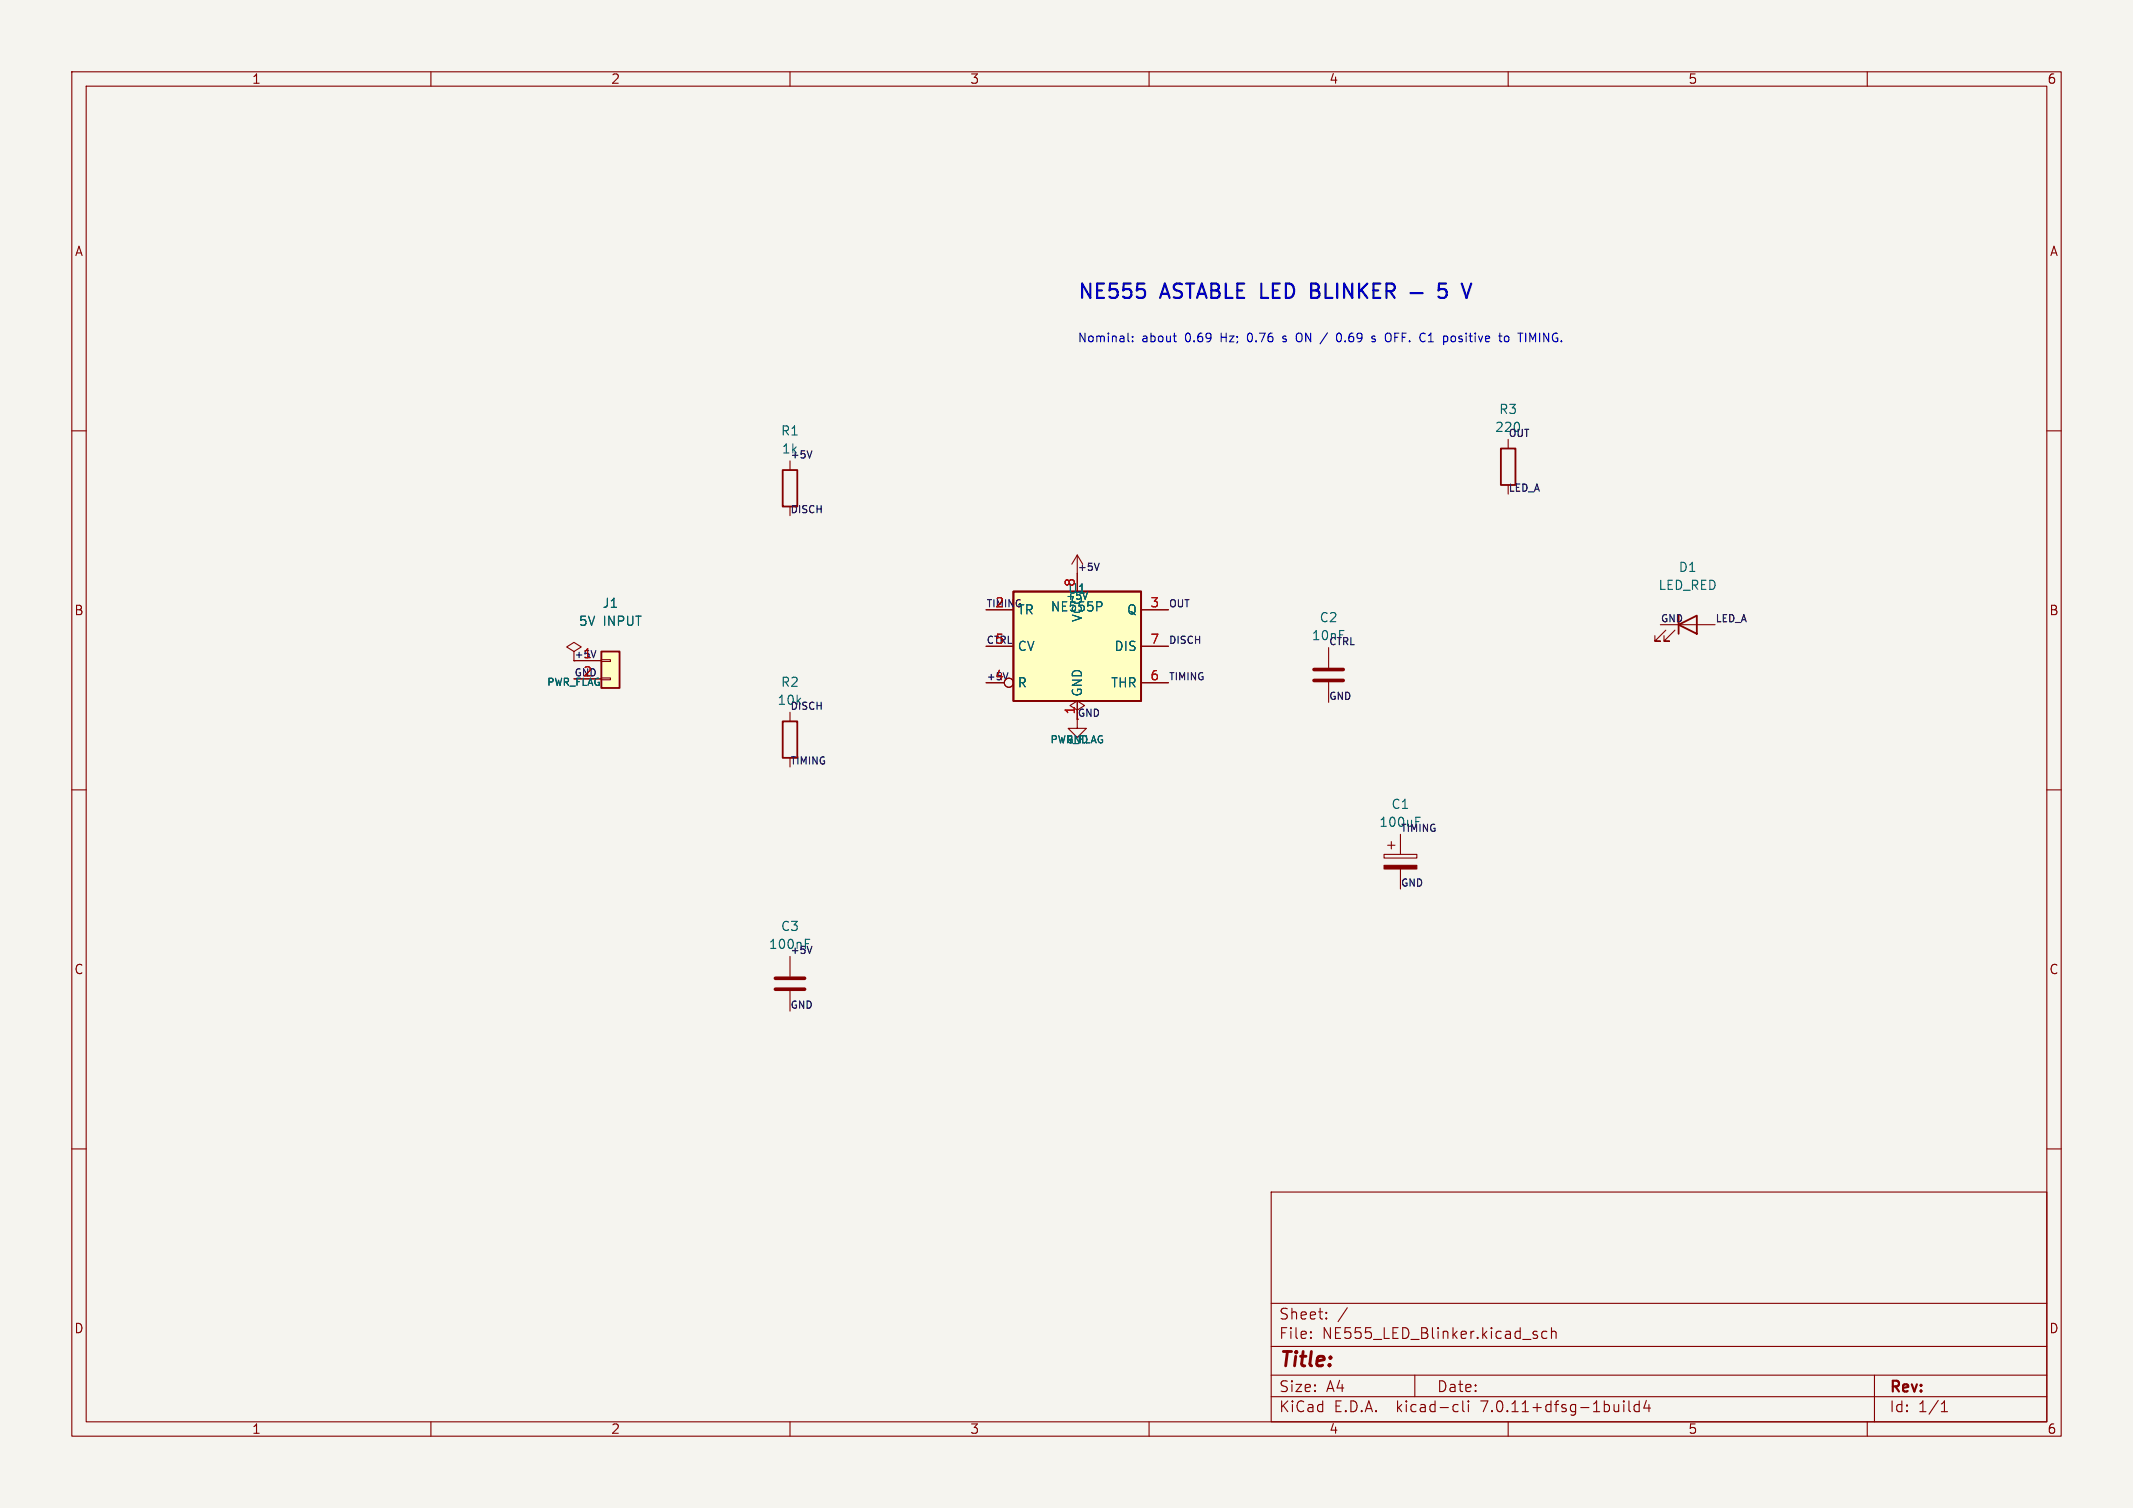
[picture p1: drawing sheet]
<svg xmlns="http://www.w3.org/2000/svg" width="297mm" height="210mm" viewBox="0 0 297 210" stroke-linecap="round" stroke-linejoin="round" font-family="sans-serif">
<path d="M0 0h297v210h-297z" fill="#f5f4ef" stroke="#f5f4ef" stroke-width=".14"/>
<g fill="none" stroke="#840000" stroke-width=".15">
<path d="M10 10h277v190h-277zM12 12h273v186h-273zM60 10v2M110 10v2M160 10v2M210 10v2M260 10v2M10 60h2M285 60h2M110 64.2v1.3M150 77.3v5.1M150 77.3l-.8 1.3"/>
<path d="M150 77.3l.8 1.3M210 61.2v1.3M79.9 90.7l1-.6-1-.6-1 .6 1 .6v1.3h3.8M79.9 94.5h3.8M83.7 94.4h1.3v.3h-1.3zM83.7 91.9h1.3v.2h-1.3zM110 99.2v1.3M137.3 84.9h3.8M137.3 95.1h2.5M137.3 90h3.8M150 98.9l1-.6-1-.7-1 .7 1 .6v1.3M150 97.6v2.6"/>
<path d="M158.9 84.9h3.8M158.9 95.1h3.8M158.9 90h3.8M185 90.2v2.8M185 95v2.8M231.2 87h7.6M232 87.8l-1.6 1.5h.8h-.8v-.8M233.2 87.8l-1.5 1.5h.8h-.8v-.8M10 110h2M150 100.2v1.2h1.3l-1.3 1.3-1.3-1.3h1.3M192.7 119h4.6v.5h-4.6zM193.2 117.7h1"/>
<path d="M193.7 117.2v1M195 116.2v2.8M285 110h2M110 133.2v2.8M110 138v2.8M195 121v2.8M10 160h2M285 160h2M177 166h108v32h-108zM60 198v2M110 198v2M160 198v2"/>
<path d="M177 194.5h108M177 191.5h108M177 187.5h108M177 181.5h108M182.5 186.3h.1l-.1 .1M182.5 186.3v.1M182.5 185.5v.1M182.5 185.5h.1l-.1 .1M184.7 183.6v.1M184.7 183.6h-.1l.1 .1M184.7 182.8v.1M184.7 182.8h-.1l.1 .1"/>
<path d="M187.6 182.1l-1.3 2M197 191.5v3M202.6 195.6l.4 .1M203 196.5l-.4 .1M203.7 195.1v1.3l.2 .2M204.5 195.1v.1M204.5 195.6v1M204.5 195.1l-.1 .1h.1M210 198v2M213.7 185.9l.3 .1 .1 .2-.2 .2h-.3M213.7 185.4l.3 .1M215.4 185.5l-.4-.1-.3 .3v.4l.1 .2 .2 .1 .4-.1"/>
<path d="M216 185.5a.37 .37 0 0 1 .7 .1v.8M216 184.9v1.5M226.1 195.1v.1M226.1 195.6v1M226.1 195.1l-.1 .1h.1M226.1 195.1l.1 .1h-.1M226.8 195.1v1.3l.2 .2M228.2 195.7l-.4-.1-.3 .3v.4l.2 .2 .1 .1 .4-.1M228.2 195.1v1.5M229.2 195l-.3 1.1h.9M229.6 195.6v1M260 198v2"/>
<path d="M261 191.5v6.5M270.3 196.6h.9M270.3 195.5l.4-.4v1.5"/>
<circle cx="140.5" cy="95.1" r=".63"/>
</g>
<path d="M109 65.5h2v5h-2zM209 62.5h2v5h-2zM83.7 90.7h2.6v5.1h-2.6zM141.1 82.4h17.8v15.2h-17.8zM233.7 87l2.6-1.3v2.6zM233.7 85.7v2.6M109 100.5h2v5h-2z" fill="none" stroke="#840000" stroke-width=".25"/>
<g fill="#ffffc2" stroke="#ffffc2" stroke-width=".14">
<path d="M83.7 90.7h2.6v5.1h-2.6z"/>
<path d="M141.1 82.4h17.8v15.2h-17.8z"/>
</g>
<path d="M183 94.8h4M183 93.2h4M108 137.8h4M108 136.2h4" fill="none" stroke="#840000" stroke-width=".51"/>
<path d="M192.7 120.5h4.6v.5h-4.6z" fill="#840000" stroke="#840000" stroke-width=".15"/>
<path d="M153.3 83.9l.1 .2-.1 .3M197.1 113.8h.7M112.1 131.4h.5M112.1 130.8h.7" fill="none" stroke="#006464" stroke-width=".15"/>
<path d="M113.1 62.8l-.4 1M153.1 78.4l-.4 1M83 90.6l-.4 1M137.6 94.3h.8M140.4 93.7l-.4 1M113.1 131.8l-.4 1" fill="none" stroke="#0f0f0f" stroke-width=".15"/>
<path d="M183.2 39.5h-.6v2h.7M201.3 39.5h-.9l-.1 .9 .3-.1h.6l.2 .3-.1 .7-.2 .2h-.5l-.3-.2M203.5 39.5l.7 2 .7-2M159.3 40.4l.1 .2-.1 .7M182.6 40.4h.6M196.4 40.8h1.7" fill="none" stroke="#0000c2" stroke-width=".3"/>
<g fill="none" stroke="#0000c2" stroke-width=".15">
<path d="M157.1 46.4v1l.1 .2M157.7 47.5v.1M157.7 46.9v.1M163.4 46.8h.4M163.7 47.6h.1M173.8 46.6v.8M179.1 46.9l-.3-.1-.2 .2 .1 .1 .4 .2v.2h-.5M181 46.4a.4 .4 0 0 0-.5 .4v.4a.4 .4 0 0 0 .5 .4M186.2 46.6l.2-.2a.65 .65 0 0 1 .5 .5 .65 .65 0 0 1-.3 .6l-.2 .1-.2-.2M191.2 46.8l.3 .1M191.2 47.2l.3 .1v.1l-.1 .2h-.3M194.2 47h.4"/>
<path d="M194.8 46.4h-.6v1.2M198.9 47.6h.7M198.9 46.7l.3-.3v1.2M202.1 46.9l.3-.1 .3 .2v.4l-.1 .1-.3 .1-.2-.1M209.6 46.9l.3-.1 .2 .2v.4l-.2 .2-.3-.1-.1-.1v-.4zM213 46.4l.4 .9 .4-.9"/>
</g>
<g font-size="2.8" fill="#0000c2">
<text x="150" y="41.7">NE555</text>
<text x="161.6" y="41.7">ASTABLE LED</text>
<text x="183.4" y="41.7">BLINKER</text>
</g>
<text font-size="2.8" fill="#840000" x="178" y="190.9">Title:</text>
<g font-size="2.1" fill="#840000">
<text x="178" y="184">Sheet:</text>
<text x="178" y="186.7">File:</text>
<text x="184.1" y="186.7">NE555_LED_Blinker.kicad_sch</text>
<text x="178" y="196.9">KiCad</text>
<text x="178" y="194.1">Size:</text>
<text x="184.7" y="194.1">A4</text>
<text x="185.7" y="196.9">E.D.A.</text>
<text x="194.6" y="196.9">kicad-cli</text>
<text x="200" y="194.1">Date:</text>
<text x="206.5" y="196.9">7.0.11+dfsg-1build4</text>
<text x="263" y="194.3">Rev:</text>
<text x="263" y="196.9">Id:</text>
<text x="267.1" y="196.9">1/1</text>
</g>
<g font-size="1.8" fill="#840000">
<text x="35" y="11.9">1</text>
<text x="85" y="11.9">2</text>
<text x="135" y="11.9">3</text>
<text x="185" y="11.9">4</text>
<text x="235" y="11.9">5</text>
<text x="285" y="11.9">6</text>
<text x="10.3" y="35.9">A</text>
<text x="285.3" y="35.9">A</text>
<text x="10.3" y="85.9">B</text>
<text x="285.3" y="85.9">B</text>
<text x="10.3" y="135.9">C</text>
<text x="285.3" y="135.9">C</text>
<text x="10.3" y="185.9">D</text>
<text x="285.3" y="185.9">D</text>
<text x="35" y="199.9">1</text>
<text x="85" y="199.9">2</text>
<text x="135" y="199.9">3</text>
<text x="185" y="199.9">4</text>
<text x="235" y="199.9">5</text>
<text x="285" y="199.9">6</text>
</g>
<g font-size="1.8" fill="#006464">
<text x="208.7" y="57.9">R3</text>
<text x="108.7" y="60.9">R1</text>
<text x="208.1" y="60.4">220</text>
<text x="148.6" y="82.9">U1</text>
<text x="230.8" y="82.4">LED_RED</text>
<text x="233.7" y="79.9">D1</text>
<text x="80.5" y="87.4">5V</text>
<text x="83.8" y="84.9">J1</text>
<text x="84" y="87.4">INPUT</text>
<text x="141.6" y="85.8">TR</text>
<text x="146.2" y="85.4">NE555P</text>
<text x="150.9" y="86.7" transform="rotate(-90 150.9 86.7)">VCC</text>
<text x="156.8" y="85.8">Q</text>
<text x="182.6" y="89.4">10nF</text>
<text x="183.7" y="86.9">C2</text>
<text x="108.7" y="95.9">R2</text>
<text x="141.6" y="95.9">R</text>
<text x="141.6" y="90.9">CV</text>
<text x="154.6" y="95.9">THR</text>
<text x="155.1" y="90.9">DIS</text>
<text x="150.9" y="97.1" transform="rotate(-90 150.9 97.1)">GND</text>
<text x="193.7" y="112.9">C1</text>
<text x="192" y="115.4">100uF</text>
<text x="108.7" y="129.9">C3</text>
<text x="107" y="132.4">100nF</text>
</g>
<g font-size="1.8" fill="#0f0f0f">
<text x="108.8" y="63.4">1k</text>
<text x="108.2" y="98.4">10k</text>
</g>
<g font-size="1.8" fill="#a90000">
<text x="149.7" y="81.8" transform="rotate(-90 149.7 81.8)">8</text>
<text x="138.5" y="84.7">2</text>
<text x="138.5" y="89.7">5</text>
<text x="160.1" y="84.7">3</text>
<text x="160.1" y="89.7">7</text>
<text x="81.1" y="91.7">1</text>
<text x="81.1" y="94.3">2</text>
<text x="138.5" y="94.8">4</text>
<text x="160.1" y="94.8">6</text>
<text x="149.7" y="99.6" transform="rotate(-90 149.7 99.6)">1</text>
</g>
<g font-size="1.7" fill="#0000c2">
<text x="150" y="47.7">Nominal:</text>
<text x="159" y="47.7">about</text>
<text x="165.2" y="47.7">0.69</text>
<text x="170.3" y="47.7">Hz;</text>
<text x="174.2" y="47.7">0.76</text>
<text x="181.5" y="47.7">ON /</text>
<text x="187.5" y="47.7">0.69</text>
<text x="192.6" y="47.7">s</text>
<text x="194.7" y="47.7">OFF.</text>
<text x="199.8" y="47.7">C1</text>
<text x="203.2" y="47.7">positive</text>
<text x="211.3" y="47.7">to</text>
<text x="214.2" y="47.7">TIMING.</text>
</g>
<g font-size="1.4" fill="#0f0f0f">
<text x="110" y="63.9">+5V</text>
<text x="210" y="60.9">OUT</text>
<text x="110" y="71.5">DISCH</text>
<text x="210" y="68.5">LED_A</text>
<text x="150" y="79.6">+5V</text>
<text x="137.3" y="84.6">TIMING</text>
<text x="137.3" y="89.7">CTRL</text>
<text x="162.7" y="89.7">DISCH</text>
<text x="162.7" y="84.6">OUT</text>
<text x="185" y="89.9">CTRL</text>
<text x="231.2" y="86.7">GND</text>
<text x="238.8" y="86.7">LED_A</text>
<text x="162.7" y="94.8">TIMING</text>
<text x="110" y="98.9">DISCH</text>
<text x="185" y="97.5">GND</text>
<text x="110" y="106.5">TIMING</text>
<text x="195" y="115.9">TIMING</text>
<text x="195" y="123.5">GND</text>
<text x="110" y="132.9">+5V</text>
<text x="110" y="140.5">GND</text>
</g>
<g font-size="1.4" fill="#006464">
<text x="148.3" y="83.7">+5V</text>
<text x="76.1" y="95.7">PWR_FLAG</text>
<text x="79.9" y="94.3">GND</text>
<text x="146.2" y="103.7">PWR_FLAG</text>
<text x="148.3" y="103.7">GND</text>
</g>
<g font-size="1.4" fill="#840000">
<text x="79.9" y="91.7">+5V</text>
<text x="150" y="99.9">GND</text>
</g>
</svg>
